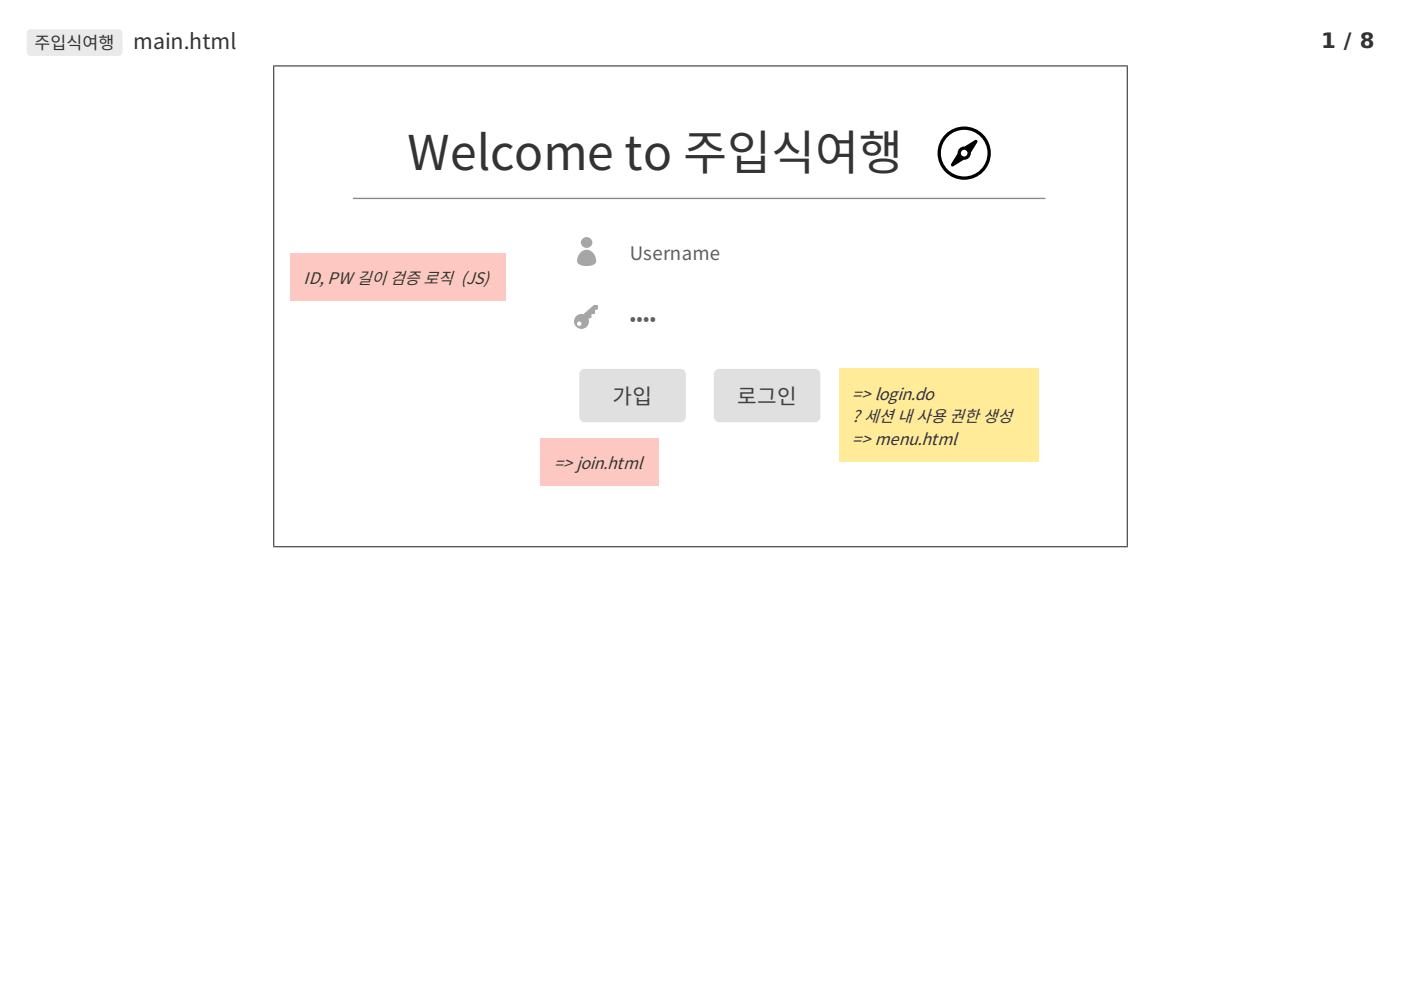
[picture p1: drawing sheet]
<svg xmlns="http://www.w3.org/2000/svg" width="297mm" height="210mm" viewBox="0 0 297 210" stroke-linecap="round" stroke-linejoin="round" font-family="sans-serif">
<path d="M5.9 6.5l.6-.3h18.6a.85 .85 0 0 1 .9 .9v3.9a.85 .85 0 0 1-.9 .9h-18.6a.85 .85 0 0 1-.9-.9v-3.9z" fill-rule="evenodd" fill="#eaeaea"/>
<path d="M57.9 14h181.3M58 13.8v102.2M239 13.8v102.2M57.9 115.9h181.3" fill="none" stroke="#555" stroke-width=".28"/>
<g fill="#a6a6a6">
<path d="M122 67.2a1.59 1.59 0 0 0 1.1 2.5 1.59 1.59 0 0 0 1.7-2.1l.6-.3v-.7l.7-.1 .1-.8 .6-.2-.1-.8h-.8l-2.2 1.9h-.2a1.56 1.56 0 0 0-1.5 .6zM122.3 68.6a.5 .5 0 0 1 1 0 .5 .5 0 0 1-1 0z"/>
<path d="M123.2 51.4a1.2 1.2 0 0 0 2.4 0 1.2 1.2 0 0 0-2.4 0zM123 53.7a2.12 2.12 0 0 0-.5 2.1 3.3 3.3 0 0 0 3.7 0 1.99 1.99 0 0 0-.7-2.4 1.99 1.99 0 0 0-2.5 .3z"/>
</g>
<path d="M198.8 32.5a5.6 5.6 0 0 0 11.3 0 5.6 5.6 0 0 0-11.3 0zM199.5 32.5a5 5 0 0 1 9.9 0 5 5 0 0 1-9.9 0zM204.5 31.1a1.4 1.4 0 0 1 1.3 1.3l1.4-2.2-.1-.4-.4-.1zM203 32.6l-1.3 2.2v.4h.4l2.2-1.3a1.4 1.4 0 0 1-1.3-1.3zM203 32.5a1.41 1.41 0 0 0 2.8 0 1.41 1.41 0 0 0-2.8 0zM203.7 32.5a.71 .71 0 0 1 1.4 0 .71 .71 0 0 1-1.4 0z" fill="#000"/>
<path d="M74.8 42.1h146.8" fill="none" stroke="#888" stroke-width=".28"/>
<g fill="#e0e0e0">
<path d="M123.3 78.4l.7-.2h20.3a1.13 1.13 0 0 1 1.1 1.1v9.1a1.13 1.13 0 0 1-1.1 1.1h-20.3a1.13 1.13 0 0 1-1.2-1.1v-9.1l.1-.3z" fill-rule="evenodd"/>
<path d="M151.8 78.4l.7-.2h20.3a1.13 1.13 0 0 1 1.1 1.1v9.1a1.13 1.13 0 0 1-1.1 1.1h-20.3a1.13 1.13 0 0 1-1.2-1.1v-9.1l.1-.3z" fill-rule="evenodd"/>
</g>
<path d="M177.9 78.2h42.3v19.8h-42.3z" fill="#ffeb98"/>
<g fill="#fdc7c2">
<path d="M61.6 53.6h45.7v10.2h-45.7z"/>
<path d="M114.6 92.9h25.2v10.2h-25.2z"/>
</g>
<text font-size="10.2" fill="#333" x="86.4" y="36.1">Welcome to 주입식여행</text>
<g font-size="4.5" fill="#333">
<text x="28.2" y="10.4">main.html</text>
<text x="280.1" y="10.2">1 / 8</text>
</g>
<g font-size="4.5" fill="#404040">
<text x="129.9" y="85.6">가입</text>
<text x="156.3" y="85.6">로그인</text>
</g>
<g font-size="4" fill="#5e5e5e">
<text x="133.6" y="55.1">Username</text>
<text x="133.6" y="68.9">••••</text>
</g>
<text font-size="3.7" fill="#333" x="7.3" y="10.4">주입식여행</text>
<g font-size="3.5" fill="#333">
<text x="64.4" y="60.1">ID, PW 길이 검증 로직 (JS)</text>
<text x="180.7" y="84.7">=&gt; login.do</text>
<text x="180.7" y="89.5">? 세션 내 사용 권한 생성</text>
<text x="180.7" y="94.3">=&gt; menu.html</text>
<text x="117.5" y="99.4">=&gt; join.html</text>
</g>
</svg>
